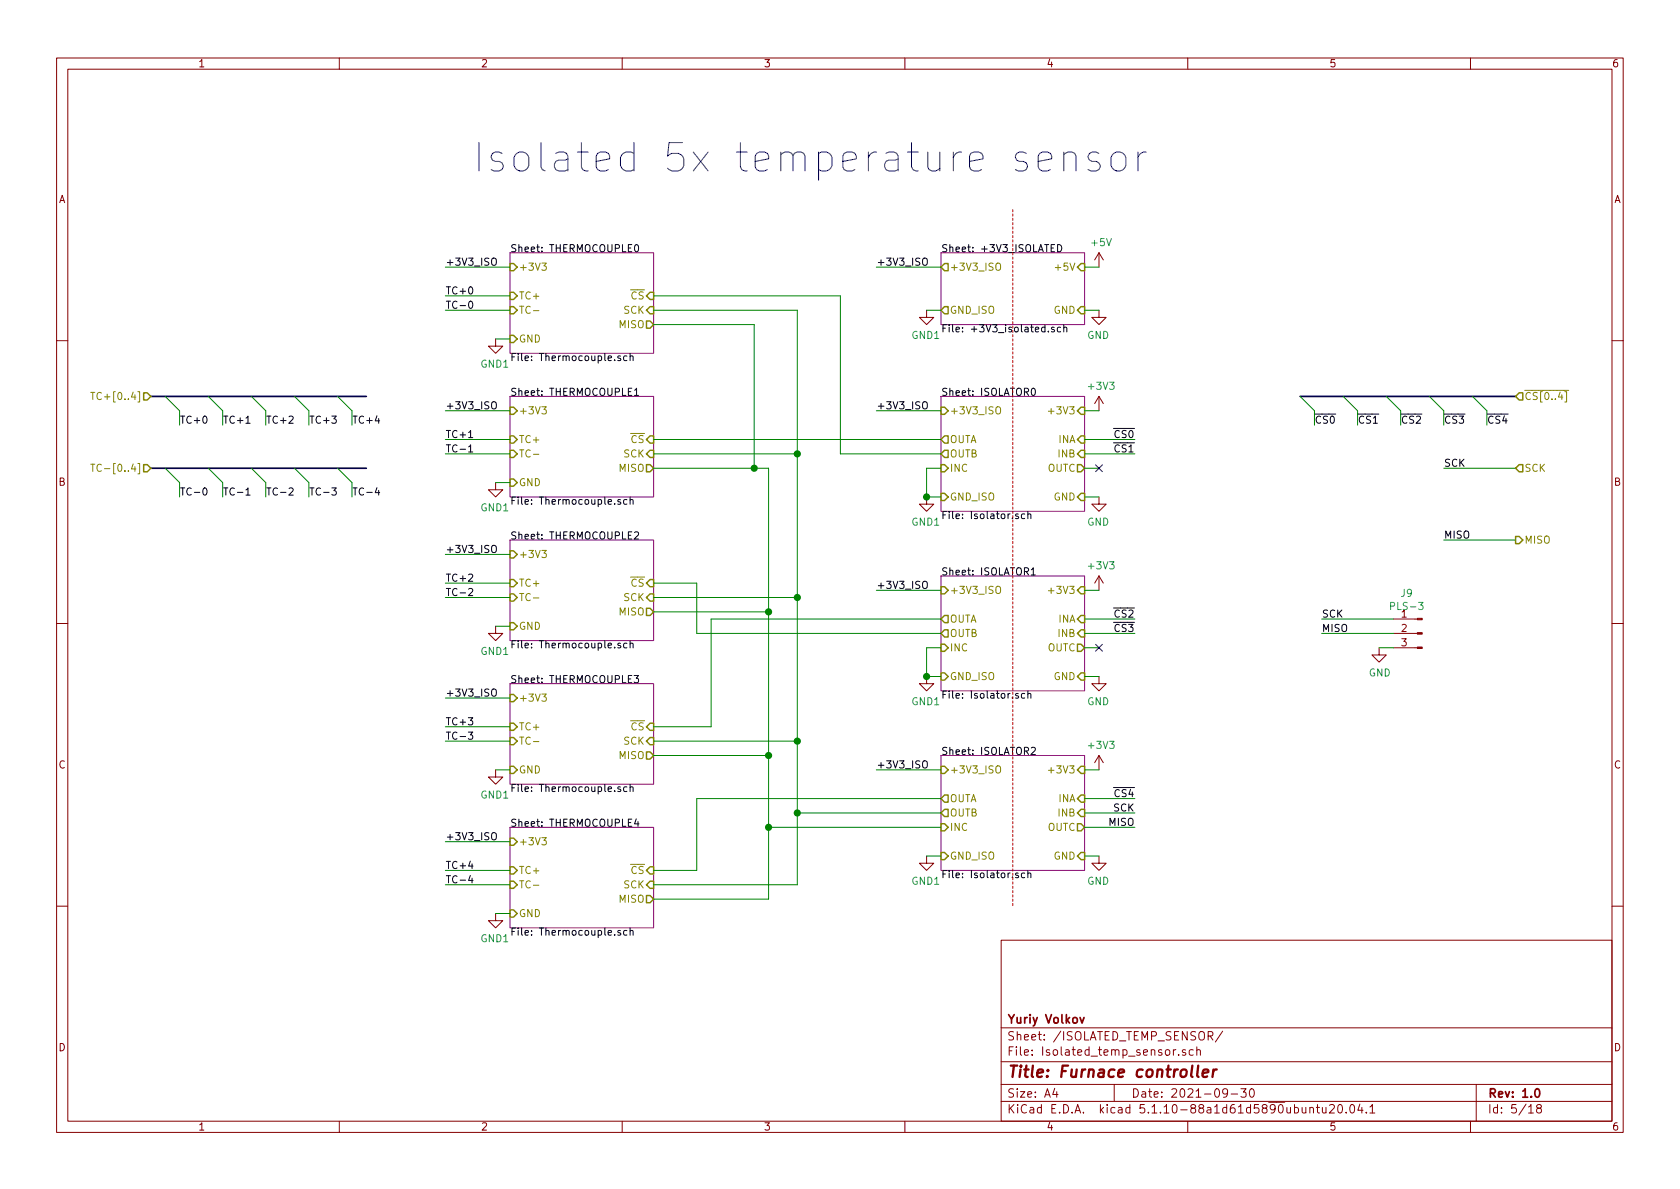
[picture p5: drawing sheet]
EESchema Schematic File Version 4
EELAYER 30 0
EELAYER END
$Descr A4 11693 8268
encoding utf-8
Sheet 5 18
Title "Furnace controller"
Date "2021-09-30"
Rev "1.0"
Comp "Yuriy Volkov"
Comment1 ""
Comment2 ""
Comment3 ""
Comment4 ""
$EndDescr
Text Notes 8000 1200 2    197  ~ 0
Isolated 5x temperature sensor
$Comp
L power:GND #PWR?
U 1 1
P 7650 3450
AR Path="/609CA6A8/609D24C0/60A0B581" Ref="#PWR?"  Part="1" 
AR Path="/609CA6A8/60A08E0B/60A0B581" Ref="#PWR?"  Part="1" 
AR Path="/609CA6A8/60A0A46E/60A0B581" Ref="#PWR?"  Part="1" 
AR Path="/609CA6A8/60A0A500/60A0B581" Ref="#PWR?"  Part="1" 
AR Path="/609CA6A8/60A0A922/60A0B581" Ref="#PWR?"  Part="1" 
AR Path="/609CA6A8/60A0B581" Ref="#PWR031"  Part="1" 
F 0 "#PWR031" H 7650 3200 50  0001 C CNN
F 1 "GND" H 7655 3277 50  0000 C CNN
F 2 "" H 7650 3450 50  0001 C CNN
F 3 "" H 7650 3450 50  0001 C CNN
	1    7650 3450
	-1   0    0    -1  
$EndComp
$Comp
L furnace_controller-rescue:GND1-power #PWR?
U 1 1
P 3450 2350
AR Path="/609CA6A8/609D24C0/60A0EB0A" Ref="#PWR?"  Part="1" 
AR Path="/609CA6A8/60A08E0B/60A0EB0A" Ref="#PWR?"  Part="1" 
AR Path="/609CA6A8/60A0A46E/60A0EB0A" Ref="#PWR?"  Part="1" 
AR Path="/609CA6A8/60A0A500/60A0EB0A" Ref="#PWR?"  Part="1" 
AR Path="/609CA6A8/60A0A922/60A0EB0A" Ref="#PWR?"  Part="1" 
AR Path="/609CA6A8/60A0EB0A" Ref="#PWR017"  Part="1" 
F 0 "#PWR017" H 3450 2100 50  0001 C CNN
F 1 "GND1" H 3455 2177 50  0000 C CNN
F 2 "" H 3450 2350 50  0001 C CNN
F 3 "" H 3450 2350 50  0001 C CNN
	1    3450 2350
	-1   0    0    -1  
$EndComp
Text Label 3100 1850 0    50   ~ 0
+3V3_ISO
Text HLabel 1050 3250 0    50   Input ~ 0
TC-[0..4]
Text Label 3100 2050 0    50   ~ 0
TC+0
Text Label 3100 2150 0    50   ~ 0
TC-0
Text Label 7900 5750 2    50   ~ 0
MISO
Text Label 7900 3050 2    50   ~ 0
~CS0
Text HLabel 1050 2750 0    50   Input ~ 0
TC+[0..4]
Text Label 7900 5650 2    50   ~ 0
SCK
Wire Wire Line
	3550 1850 3100 1850
Wire Wire Line
	3550 2050 3100 2050
Wire Wire Line
	3550 2150 3100 2150
Wire Wire Line
	7550 3050 7900 3050
Wire Wire Line
	7550 3150 7900 3150
Wire Wire Line
	7550 3250 7650 3250
Entry Wire Line
	1150 2750 1250 2850
Entry Wire Line
	1450 2750 1550 2850
Entry Wire Line
	1750 2750 1850 2850
Entry Wire Line
	2050 2750 2150 2850
Entry Wire Line
	2350 2750 2450 2850
Text Label 1250 2950 0    50   ~ 0
TC+0
Text Label 1550 2950 0    50   ~ 0
TC+1
Text Label 1850 2950 0    50   ~ 0
TC+2
Text Label 2150 2950 0    50   ~ 0
TC+3
Text Label 2450 2950 0    50   ~ 0
TC+4
Wire Wire Line
	1250 2850 1250 2950
Wire Wire Line
	1550 2850 1550 2950
Wire Wire Line
	1850 2850 1850 2950
Wire Wire Line
	2150 2850 2150 2950
Wire Wire Line
	2450 2850 2450 2950
Entry Wire Line
	1150 3250 1250 3350
Entry Wire Line
	1450 3250 1550 3350
Entry Wire Line
	1750 3250 1850 3350
Entry Wire Line
	2050 3250 2150 3350
Entry Wire Line
	2350 3250 2450 3350
Wire Wire Line
	1250 3350 1250 3450
Wire Wire Line
	1550 3350 1550 3450
Wire Wire Line
	1850 3350 1850 3450
Wire Wire Line
	2150 3350 2150 3450
Wire Wire Line
	2450 3350 2450 3450
Text Label 1250 3450 0    50   ~ 0
TC-0
Text Label 1550 3450 0    50   ~ 0
TC-1
Text Label 1850 3450 0    50   ~ 0
TC-2
Text Label 2150 3450 0    50   ~ 0
TC-3
Text Label 2450 3450 0    50   ~ 0
TC-4
$Sheet
S 3550 1750 1000 700 
U 60AD75F8
F0 "THERMOCOUPLE0" 50
F1 "Thermocouple.sch" 50
F2 "TC+" I L 3550 2050 50 
F3 "TC-" I L 3550 2150 50 
F4 "MISO" O R 4550 2250 50 
F5 "~CS" I R 4550 2050 50 
F6 "SCK" I R 4550 2150 50 
F7 "+3V3" I L 3550 1850 50 
F8 "GND" I L 3550 2350 50 
$EndSheet
$Sheet
S 6550 2750 1000 800 
U 60AD7668
F0 "ISOLATOR0" 50
F1 "Isolator.sch" 50
F2 "OUTC" O R 7550 3250 50 
F3 "INA" I R 7550 3050 50 
F4 "INB" I R 7550 3150 50 
F5 "+3V3" I R 7550 2850 50 
F6 "+3V3_ISO" I L 6550 2850 50 
F7 "GND" I R 7550 3450 50 
F8 "GND_ISO" I L 6550 3450 50 
F9 "INC" I L 6550 3250 50 
F10 "OUTB" O L 6550 3150 50 
F11 "OUTA" O L 6550 3050 50 
$EndSheet
$Sheet
S 6550 1750 1000 500 
U 60AE5653
F0 "+3V3_ISOLATED" 50
F1 "+3V3_isolated.sch" 50
F2 "+3V3_ISO" O L 6550 1850 50 
F3 "GND_ISO" O L 6550 2150 50 
F4 "+5V" I R 7550 1850 50 
F5 "GND" I R 7550 2150 50 
$EndSheet
Wire Wire Line
	7550 2850 7650 2850
$Comp
L power:+3V3 #PWR030
U 1 1
P 7650 2850
F 0 "#PWR030" H 7650 2700 50  0001 C CNN
F 1 "+3V3" H 7665 3023 50  0000 C CNN
F 2 "" H 7650 2850 50  0001 C CNN
F 3 "" H 7650 2850 50  0001 C CNN
	1    7650 2850
	1    0    0    -1  
$EndComp
Wire Wire Line
	7550 3450 7650 3450
Wire Wire Line
	3450 2350 3550 2350
$Comp
L furnace_controller-rescue:GND1-power #PWR?
U 1 1
P 6450 2150
AR Path="/609CA6A8/609D24C0/60B09F47" Ref="#PWR?"  Part="1" 
AR Path="/609CA6A8/60A08E0B/60B09F47" Ref="#PWR?"  Part="1" 
AR Path="/609CA6A8/60A0A46E/60B09F47" Ref="#PWR?"  Part="1" 
AR Path="/609CA6A8/60A0A500/60B09F47" Ref="#PWR?"  Part="1" 
AR Path="/609CA6A8/60A0A922/60B09F47" Ref="#PWR?"  Part="1" 
AR Path="/609CA6A8/60B09F47" Ref="#PWR022"  Part="1" 
F 0 "#PWR022" H 6450 1900 50  0001 C CNN
F 1 "GND1" H 6455 1977 50  0000 C CNN
F 2 "" H 6450 2150 50  0001 C CNN
F 3 "" H 6450 2150 50  0001 C CNN
	1    6450 2150
	-1   0    0    -1  
$EndComp
Wire Wire Line
	6450 2150 6550 2150
$Comp
L furnace_controller-rescue:GND1-power #PWR?
U 1 1
P 6450 3450
AR Path="/609CA6A8/609D24C0/60B0A5B6" Ref="#PWR?"  Part="1" 
AR Path="/609CA6A8/60A08E0B/60B0A5B6" Ref="#PWR?"  Part="1" 
AR Path="/609CA6A8/60A0A46E/60B0A5B6" Ref="#PWR?"  Part="1" 
AR Path="/609CA6A8/60A0A500/60B0A5B6" Ref="#PWR?"  Part="1" 
AR Path="/609CA6A8/60A0A922/60B0A5B6" Ref="#PWR?"  Part="1" 
AR Path="/609CA6A8/60B0A5B6" Ref="#PWR023"  Part="1" 
F 0 "#PWR023" H 6450 3200 50  0001 C CNN
F 1 "GND1" H 6455 3277 50  0000 C CNN
F 2 "" H 6450 3450 50  0001 C CNN
F 3 "" H 6450 3450 50  0001 C CNN
	1    6450 3450
	-1   0    0    -1  
$EndComp
Wire Wire Line
	6450 3450 6550 3450
$Comp
L power:+5V #PWR028
U 1 1
P 7650 1850
F 0 "#PWR028" H 7650 1700 50  0001 C CNN
F 1 "+5V" H 7665 2023 50  0000 C CNN
F 2 "" H 7650 1850 50  0001 C CNN
F 3 "" H 7650 1850 50  0001 C CNN
	1    7650 1850
	1    0    0    -1  
$EndComp
Wire Wire Line
	7550 1850 7650 1850
$Comp
L power:GND #PWR?
U 1 1
P 7650 2150
AR Path="/609CA6A8/609D24C0/60B0B742" Ref="#PWR?"  Part="1" 
AR Path="/609CA6A8/60A08E0B/60B0B742" Ref="#PWR?"  Part="1" 
AR Path="/609CA6A8/60A0A46E/60B0B742" Ref="#PWR?"  Part="1" 
AR Path="/609CA6A8/60A0A500/60B0B742" Ref="#PWR?"  Part="1" 
AR Path="/609CA6A8/60A0A922/60B0B742" Ref="#PWR?"  Part="1" 
AR Path="/609CA6A8/60B0B742" Ref="#PWR029"  Part="1" 
F 0 "#PWR029" H 7650 1900 50  0001 C CNN
F 1 "GND" H 7655 1977 50  0000 C CNN
F 2 "" H 7650 2150 50  0001 C CNN
F 3 "" H 7650 2150 50  0001 C CNN
	1    7650 2150
	-1   0    0    -1  
$EndComp
Wire Wire Line
	7550 2150 7650 2150
Text Label 6100 1850 0    50   ~ 0
+3V3_ISO
Wire Wire Line
	6550 1850 6100 1850
Text Label 6100 2850 0    50   ~ 0
+3V3_ISO
Wire Wire Line
	6550 2850 6100 2850
$Comp
L furnace_controller-rescue:GND1-power #PWR?
U 1 1
P 3450 3350
AR Path="/609CA6A8/609D24C0/60B0F1ED" Ref="#PWR?"  Part="1" 
AR Path="/609CA6A8/60A08E0B/60B0F1ED" Ref="#PWR?"  Part="1" 
AR Path="/609CA6A8/60A0A46E/60B0F1ED" Ref="#PWR?"  Part="1" 
AR Path="/609CA6A8/60A0A500/60B0F1ED" Ref="#PWR?"  Part="1" 
AR Path="/609CA6A8/60A0A922/60B0F1ED" Ref="#PWR?"  Part="1" 
AR Path="/609CA6A8/60B0F1ED" Ref="#PWR018"  Part="1" 
F 0 "#PWR018" H 3450 3100 50  0001 C CNN
F 1 "GND1" H 3455 3177 50  0000 C CNN
F 2 "" H 3450 3350 50  0001 C CNN
F 3 "" H 3450 3350 50  0001 C CNN
	1    3450 3350
	-1   0    0    -1  
$EndComp
Text Label 3100 2850 0    50   ~ 0
+3V3_ISO
Text Label 3100 3050 0    50   ~ 0
TC+1
Text Label 3100 3150 0    50   ~ 0
TC-1
Wire Wire Line
	3550 2850 3100 2850
Wire Wire Line
	3550 3050 3100 3050
Wire Wire Line
	3550 3150 3100 3150
$Sheet
S 3550 2750 1000 700 
U 60B0F1FC
F0 "THERMOCOUPLE1" 50
F1 "Thermocouple.sch" 50
F2 "TC+" I L 3550 3050 50 
F3 "TC-" I L 3550 3150 50 
F4 "MISO" O R 4550 3250 50 
F5 "~CS" I R 4550 3050 50 
F6 "SCK" I R 4550 3150 50 
F7 "+3V3" I L 3550 2850 50 
F8 "GND" I L 3550 3350 50 
$EndSheet
Wire Wire Line
	3450 3350 3550 3350
$Comp
L furnace_controller-rescue:GND1-power #PWR?
U 1 1
P 3450 4350
AR Path="/609CA6A8/609D24C0/60B0FB21" Ref="#PWR?"  Part="1" 
AR Path="/609CA6A8/60A08E0B/60B0FB21" Ref="#PWR?"  Part="1" 
AR Path="/609CA6A8/60A0A46E/60B0FB21" Ref="#PWR?"  Part="1" 
AR Path="/609CA6A8/60A0A500/60B0FB21" Ref="#PWR?"  Part="1" 
AR Path="/609CA6A8/60A0A922/60B0FB21" Ref="#PWR?"  Part="1" 
AR Path="/609CA6A8/60B0FB21" Ref="#PWR019"  Part="1" 
F 0 "#PWR019" H 3450 4100 50  0001 C CNN
F 1 "GND1" H 3455 4177 50  0000 C CNN
F 2 "" H 3450 4350 50  0001 C CNN
F 3 "" H 3450 4350 50  0001 C CNN
	1    3450 4350
	-1   0    0    -1  
$EndComp
Text Label 3100 3850 0    50   ~ 0
+3V3_ISO
Text Label 3100 4050 0    50   ~ 0
TC+2
Text Label 3100 4150 0    50   ~ 0
TC-2
Wire Wire Line
	3550 3850 3100 3850
Wire Wire Line
	3550 4050 3100 4050
Wire Wire Line
	3550 4150 3100 4150
$Sheet
S 3550 3750 1000 700 
U 60B0FB30
F0 "THERMOCOUPLE2" 50
F1 "Thermocouple.sch" 50
F2 "TC+" I L 3550 4050 50 
F3 "TC-" I L 3550 4150 50 
F4 "MISO" O R 4550 4250 50 
F5 "~CS" I R 4550 4050 50 
F6 "SCK" I R 4550 4150 50 
F7 "+3V3" I L 3550 3850 50 
F8 "GND" I L 3550 4350 50 
$EndSheet
Wire Wire Line
	3450 4350 3550 4350
$Comp
L furnace_controller-rescue:GND1-power #PWR?
U 1 1
P 3450 5350
AR Path="/609CA6A8/609D24C0/60B108C7" Ref="#PWR?"  Part="1" 
AR Path="/609CA6A8/60A08E0B/60B108C7" Ref="#PWR?"  Part="1" 
AR Path="/609CA6A8/60A0A46E/60B108C7" Ref="#PWR?"  Part="1" 
AR Path="/609CA6A8/60A0A500/60B108C7" Ref="#PWR?"  Part="1" 
AR Path="/609CA6A8/60A0A922/60B108C7" Ref="#PWR?"  Part="1" 
AR Path="/609CA6A8/60B108C7" Ref="#PWR020"  Part="1" 
F 0 "#PWR020" H 3450 5100 50  0001 C CNN
F 1 "GND1" H 3455 5177 50  0000 C CNN
F 2 "" H 3450 5350 50  0001 C CNN
F 3 "" H 3450 5350 50  0001 C CNN
	1    3450 5350
	-1   0    0    -1  
$EndComp
Text Label 3100 4850 0    50   ~ 0
+3V3_ISO
Text Label 3100 5050 0    50   ~ 0
TC+3
Text Label 3100 5150 0    50   ~ 0
TC-3
Wire Wire Line
	3550 4850 3100 4850
Wire Wire Line
	3550 5050 3100 5050
Wire Wire Line
	3550 5150 3100 5150
$Sheet
S 3550 4750 1000 700 
U 60B108D6
F0 "THERMOCOUPLE3" 50
F1 "Thermocouple.sch" 50
F2 "TC+" I L 3550 5050 50 
F3 "TC-" I L 3550 5150 50 
F4 "MISO" O R 4550 5250 50 
F5 "~CS" I R 4550 5050 50 
F6 "SCK" I R 4550 5150 50 
F7 "+3V3" I L 3550 4850 50 
F8 "GND" I L 3550 5350 50 
$EndSheet
Wire Wire Line
	3450 5350 3550 5350
$Comp
L furnace_controller-rescue:GND1-power #PWR?
U 1 1
P 3450 6350
AR Path="/609CA6A8/609D24C0/60B118E3" Ref="#PWR?"  Part="1" 
AR Path="/609CA6A8/60A08E0B/60B118E3" Ref="#PWR?"  Part="1" 
AR Path="/609CA6A8/60A0A46E/60B118E3" Ref="#PWR?"  Part="1" 
AR Path="/609CA6A8/60A0A500/60B118E3" Ref="#PWR?"  Part="1" 
AR Path="/609CA6A8/60A0A922/60B118E3" Ref="#PWR?"  Part="1" 
AR Path="/609CA6A8/60B118E3" Ref="#PWR021"  Part="1" 
F 0 "#PWR021" H 3450 6100 50  0001 C CNN
F 1 "GND1" H 3455 6177 50  0000 C CNN
F 2 "" H 3450 6350 50  0001 C CNN
F 3 "" H 3450 6350 50  0001 C CNN
	1    3450 6350
	-1   0    0    -1  
$EndComp
Text Label 3100 5850 0    50   ~ 0
+3V3_ISO
Text Label 3100 6050 0    50   ~ 0
TC+4
Text Label 3100 6150 0    50   ~ 0
TC-4
Wire Wire Line
	3550 5850 3100 5850
Wire Wire Line
	3550 6050 3100 6050
Wire Wire Line
	3550 6150 3100 6150
$Sheet
S 3550 5750 1000 700 
U 60B118F2
F0 "THERMOCOUPLE4" 50
F1 "Thermocouple.sch" 50
F2 "TC+" I L 3550 6050 50 
F3 "TC-" I L 3550 6150 50 
F4 "MISO" O R 4550 6250 50 
F5 "~CS" I R 4550 6050 50 
F6 "SCK" I R 4550 6150 50 
F7 "+3V3" I L 3550 5850 50 
F8 "GND" I L 3550 6350 50 
$EndSheet
Wire Wire Line
	3450 6350 3550 6350
$Comp
L power:GND #PWR?
U 1 1
P 7650 4700
AR Path="/609CA6A8/609D24C0/60B14803" Ref="#PWR?"  Part="1" 
AR Path="/609CA6A8/60A08E0B/60B14803" Ref="#PWR?"  Part="1" 
AR Path="/609CA6A8/60A0A46E/60B14803" Ref="#PWR?"  Part="1" 
AR Path="/609CA6A8/60A0A500/60B14803" Ref="#PWR?"  Part="1" 
AR Path="/609CA6A8/60A0A922/60B14803" Ref="#PWR?"  Part="1" 
AR Path="/609CA6A8/60B14803" Ref="#PWR033"  Part="1" 
F 0 "#PWR033" H 7650 4450 50  0001 C CNN
F 1 "GND" H 7655 4527 50  0000 C CNN
F 2 "" H 7650 4700 50  0001 C CNN
F 3 "" H 7650 4700 50  0001 C CNN
	1    7650 4700
	-1   0    0    -1  
$EndComp
Text Label 7900 3150 2    50   ~ 0
~CS1
Wire Wire Line
	7550 4300 7900 4300
Wire Wire Line
	7550 4400 7900 4400
Wire Wire Line
	7550 4500 7650 4500
$Sheet
S 6550 4000 1000 800 
U 60B14815
F0 "ISOLATOR1" 50
F1 "Isolator.sch" 50
F2 "OUTC" O R 7550 4500 50 
F3 "INA" I R 7550 4300 50 
F4 "INB" I R 7550 4400 50 
F5 "+3V3" I R 7550 4100 50 
F6 "+3V3_ISO" I L 6550 4100 50 
F7 "GND" I R 7550 4700 50 
F8 "GND_ISO" I L 6550 4700 50 
F9 "INC" I L 6550 4500 50 
F10 "OUTB" O L 6550 4400 50 
F11 "OUTA" O L 6550 4300 50 
$EndSheet
Wire Wire Line
	7550 4100 7650 4100
$Comp
L power:+3V3 #PWR032
U 1 1
P 7650 4100
F 0 "#PWR032" H 7650 3950 50  0001 C CNN
F 1 "+3V3" H 7665 4273 50  0000 C CNN
F 2 "" H 7650 4100 50  0001 C CNN
F 3 "" H 7650 4100 50  0001 C CNN
	1    7650 4100
	1    0    0    -1  
$EndComp
Wire Wire Line
	7550 4700 7650 4700
$Comp
L furnace_controller-rescue:GND1-power #PWR?
U 1 1
P 6450 4700
AR Path="/609CA6A8/609D24C0/60B14823" Ref="#PWR?"  Part="1" 
AR Path="/609CA6A8/60A08E0B/60B14823" Ref="#PWR?"  Part="1" 
AR Path="/609CA6A8/60A0A46E/60B14823" Ref="#PWR?"  Part="1" 
AR Path="/609CA6A8/60A0A500/60B14823" Ref="#PWR?"  Part="1" 
AR Path="/609CA6A8/60A0A922/60B14823" Ref="#PWR?"  Part="1" 
AR Path="/609CA6A8/60B14823" Ref="#PWR025"  Part="1" 
F 0 "#PWR025" H 6450 4450 50  0001 C CNN
F 1 "GND1" H 6455 4527 50  0000 C CNN
F 2 "" H 6450 4700 50  0001 C CNN
F 3 "" H 6450 4700 50  0001 C CNN
	1    6450 4700
	-1   0    0    -1  
$EndComp
Wire Wire Line
	6450 4700 6550 4700
Text Label 6100 4100 0    50   ~ 0
+3V3_ISO
Wire Wire Line
	6550 4100 6100 4100
$Comp
L power:GND #PWR?
U 1 1
P 7650 5950
AR Path="/609CA6A8/609D24C0/60B180CF" Ref="#PWR?"  Part="1" 
AR Path="/609CA6A8/60A08E0B/60B180CF" Ref="#PWR?"  Part="1" 
AR Path="/609CA6A8/60A0A46E/60B180CF" Ref="#PWR?"  Part="1" 
AR Path="/609CA6A8/60A0A500/60B180CF" Ref="#PWR?"  Part="1" 
AR Path="/609CA6A8/60A0A922/60B180CF" Ref="#PWR?"  Part="1" 
AR Path="/609CA6A8/60B180CF" Ref="#PWR035"  Part="1" 
F 0 "#PWR035" H 7650 5700 50  0001 C CNN
F 1 "GND" H 7655 5777 50  0000 C CNN
F 2 "" H 7650 5950 50  0001 C CNN
F 3 "" H 7650 5950 50  0001 C CNN
	1    7650 5950
	-1   0    0    -1  
$EndComp
Text Label 7900 4400 2    50   ~ 0
~CS3
Wire Wire Line
	7550 5550 7900 5550
Wire Wire Line
	7550 5650 7900 5650
Wire Wire Line
	7550 5750 7900 5750
$Sheet
S 6550 5250 1000 800 
U 60B180E1
F0 "ISOLATOR2" 50
F1 "Isolator.sch" 50
F2 "OUTC" O R 7550 5750 50 
F3 "INA" I R 7550 5550 50 
F4 "INB" I R 7550 5650 50 
F5 "+3V3" I R 7550 5350 50 
F6 "+3V3_ISO" I L 6550 5350 50 
F7 "GND" I R 7550 5950 50 
F8 "GND_ISO" I L 6550 5950 50 
F9 "INC" I L 6550 5750 50 
F10 "OUTB" O L 6550 5650 50 
F11 "OUTA" O L 6550 5550 50 
$EndSheet
Wire Wire Line
	7550 5350 7650 5350
$Comp
L power:+3V3 #PWR034
U 1 1
P 7650 5350
F 0 "#PWR034" H 7650 5200 50  0001 C CNN
F 1 "+3V3" H 7665 5523 50  0000 C CNN
F 2 "" H 7650 5350 50  0001 C CNN
F 3 "" H 7650 5350 50  0001 C CNN
	1    7650 5350
	1    0    0    -1  
$EndComp
Wire Wire Line
	7550 5950 7650 5950
Text Label 6100 5350 0    50   ~ 0
+3V3_ISO
Wire Wire Line
	6550 5350 6100 5350
Text Label 7900 4300 2    50   ~ 0
~CS2
Text Label 7900 5550 2    50   ~ 0
~CS4
NoConn ~ 7650 4500
Wire Wire Line
	5550 3150 4550 3150
Wire Wire Line
	4550 2150 5550 2150
Wire Wire Line
	4550 4150 5550 4150
Wire Wire Line
	5550 4150 5550 3150
Connection ~ 5550 3150
Wire Wire Line
	4550 5150 5550 5150
Wire Wire Line
	5550 5150 5550 4150
Connection ~ 5550 4150
Wire Wire Line
	4550 6150 5550 6150
Wire Wire Line
	5550 6150 5550 5650
Connection ~ 5550 5150
Wire Wire Line
	4550 2250 5250 2250
Wire Wire Line
	5250 2250 5250 3250
Connection ~ 5250 3250
Wire Wire Line
	5250 3250 4550 3250
Wire Wire Line
	5350 3250 5350 4250
Wire Wire Line
	5350 4250 4550 4250
Wire Wire Line
	5350 3250 5250 3250
Wire Wire Line
	4550 5250 5350 5250
Wire Wire Line
	5350 5250 5350 4250
Connection ~ 5350 4250
Wire Wire Line
	5350 5250 5350 5750
Wire Wire Line
	5350 6250 4550 6250
Connection ~ 5350 5250
Wire Wire Line
	6550 3150 5850 3150
Wire Wire Line
	5850 3150 5850 2050
Wire Wire Line
	5850 2050 4550 2050
Wire Wire Line
	6550 3050 4550 3050
Wire Wire Line
	4850 4050 4550 4050
Wire Wire Line
	6550 5550 4850 5550
Wire Wire Line
	4950 5050 4550 5050
Wire Wire Line
	4850 5550 4850 6050
Wire Wire Line
	4850 6050 4550 6050
Wire Notes Line rgb(194, 1, 0)
	7050 1450 7050 6300
Wire Wire Line
	9700 4400 9200 4400
Wire Wire Line
	9700 4300 9200 4300
Wire Wire Line
	9600 4500 9700 4500
$Comp
L power:GND #PWR?
U 1 1
P 9600 4500
AR Path="/609FED99/60A4EC17" Ref="#PWR?"  Part="1" 
AR Path="/60A364EE/60A4EC17" Ref="#PWR?"  Part="1" 
AR Path="/609CA6A8/60A4EC17" Ref="#PWR036"  Part="1" 
F 0 "#PWR036" H 9600 4250 50  0001 C CNN
F 1 "GND" H 9605 4327 50  0000 C CNN
F 2 "" H 9600 4500 50  0001 C CNN
F 3 "" H 9600 4500 50  0001 C CNN
	1    9600 4500
	1    0    0    -1  
$EndComp
$Comp
L Connector:Conn_01x03_Male J?
U 1 1
P 9900 4400
AR Path="/60A364EE/60A4EC11" Ref="J?"  Part="1" 
AR Path="/609CA6A8/60A4EC11" Ref="J9"  Part="1" 
F 0 "J9" H 10008 4681 50  0000 C CNN
F 1 "PLS-3" H 10008 4590 50  0000 C CNN
F 2 "Connector_PinHeader_2.54mm:PinHeader_1x03_P2.54mm_Vertical" H 9900 4400 50  0001 C CNN
F 3 "~" H 9900 4400 50  0001 C CNN
	1    9900 4400
	-1   0    0    -1  
$EndComp
Text Label 10350 2950 0    50   ~ 0
~CS4
Text Label 10050 2950 0    50   ~ 0
~CS3
Text Label 9750 2950 0    50   ~ 0
~CS2
Text Label 9450 2950 0    50   ~ 0
~CS1
Wire Wire Line
	10550 3750 10050 3750
Wire Wire Line
	10350 2850 10350 2950
Wire Wire Line
	10050 2850 10050 2950
Wire Wire Line
	9750 2850 9750 2950
Wire Wire Line
	9450 2850 9450 2950
Text Label 10050 3750 0    50   ~ 0
MISO
Wire Wire Line
	9150 2850 9150 2950
Text Label 9150 2950 0    50   ~ 0
~CS0
Entry Wire Line
	10250 2750 10350 2850
Entry Wire Line
	9950 2750 10050 2850
Entry Wire Line
	9650 2750 9750 2850
Entry Wire Line
	9350 2750 9450 2850
Entry Wire Line
	9050 2750 9150 2850
Text Label 10050 3250 0    50   ~ 0
SCK
Wire Wire Line
	10550 3250 10050 3250
Text HLabel 10550 3750 2    50   Output ~ 0
MISO
Text HLabel 10550 3250 2    50   Input ~ 0
SCK
Text HLabel 10550 2750 2    50   Input ~ 0
~CS[0..4]
Text Label 9200 4400 0    50   ~ 0
MISO
Text Label 9200 4300 0    50   ~ 0
SCK
NoConn ~ 7650 3250
Wire Wire Line
	6550 3250 6450 3250
Wire Wire Line
	6450 3250 6450 3450
Connection ~ 6450 3450
Wire Wire Line
	6450 5950 6550 5950
$Comp
L furnace_controller-rescue:GND1-power #PWR?
U 1 1
P 6450 5950
AR Path="/609CA6A8/609D24C0/60B180EF" Ref="#PWR?"  Part="1" 
AR Path="/609CA6A8/60A08E0B/60B180EF" Ref="#PWR?"  Part="1" 
AR Path="/609CA6A8/60A0A46E/60B180EF" Ref="#PWR?"  Part="1" 
AR Path="/609CA6A8/60A0A500/60B180EF" Ref="#PWR?"  Part="1" 
AR Path="/609CA6A8/60A0A922/60B180EF" Ref="#PWR?"  Part="1" 
AR Path="/609CA6A8/60B180EF" Ref="#PWR027"  Part="1" 
F 0 "#PWR027" H 6450 5700 50  0001 C CNN
F 1 "GND1" H 6455 5777 50  0000 C CNN
F 2 "" H 6450 5950 50  0001 C CNN
F 3 "" H 6450 5950 50  0001 C CNN
	1    6450 5950
	-1   0    0    -1  
$EndComp
Wire Wire Line
	6550 5750 5350 5750
Connection ~ 5350 5750
Wire Wire Line
	5350 5750 5350 6250
Wire Wire Line
	6550 4500 6450 4500
Wire Wire Line
	6450 4500 6450 4700
Connection ~ 6450 4700
Wire Wire Line
	6550 5650 5550 5650
Connection ~ 5550 5650
Wire Wire Line
	5550 5650 5550 5150
Wire Wire Line
	5550 2150 5550 3150
Wire Wire Line
	4950 5050 4950 4300
Wire Wire Line
	4850 4400 4850 4050
Wire Wire Line
	6550 4300 4950 4300
Wire Wire Line
	6550 4400 4850 4400
Wire Bus Line
	1050 2750 2550 2750
Wire Bus Line
	1050 3250 2550 3250
Wire Bus Line
	9050 2750 10550 2750
$EndSCHEMATC
